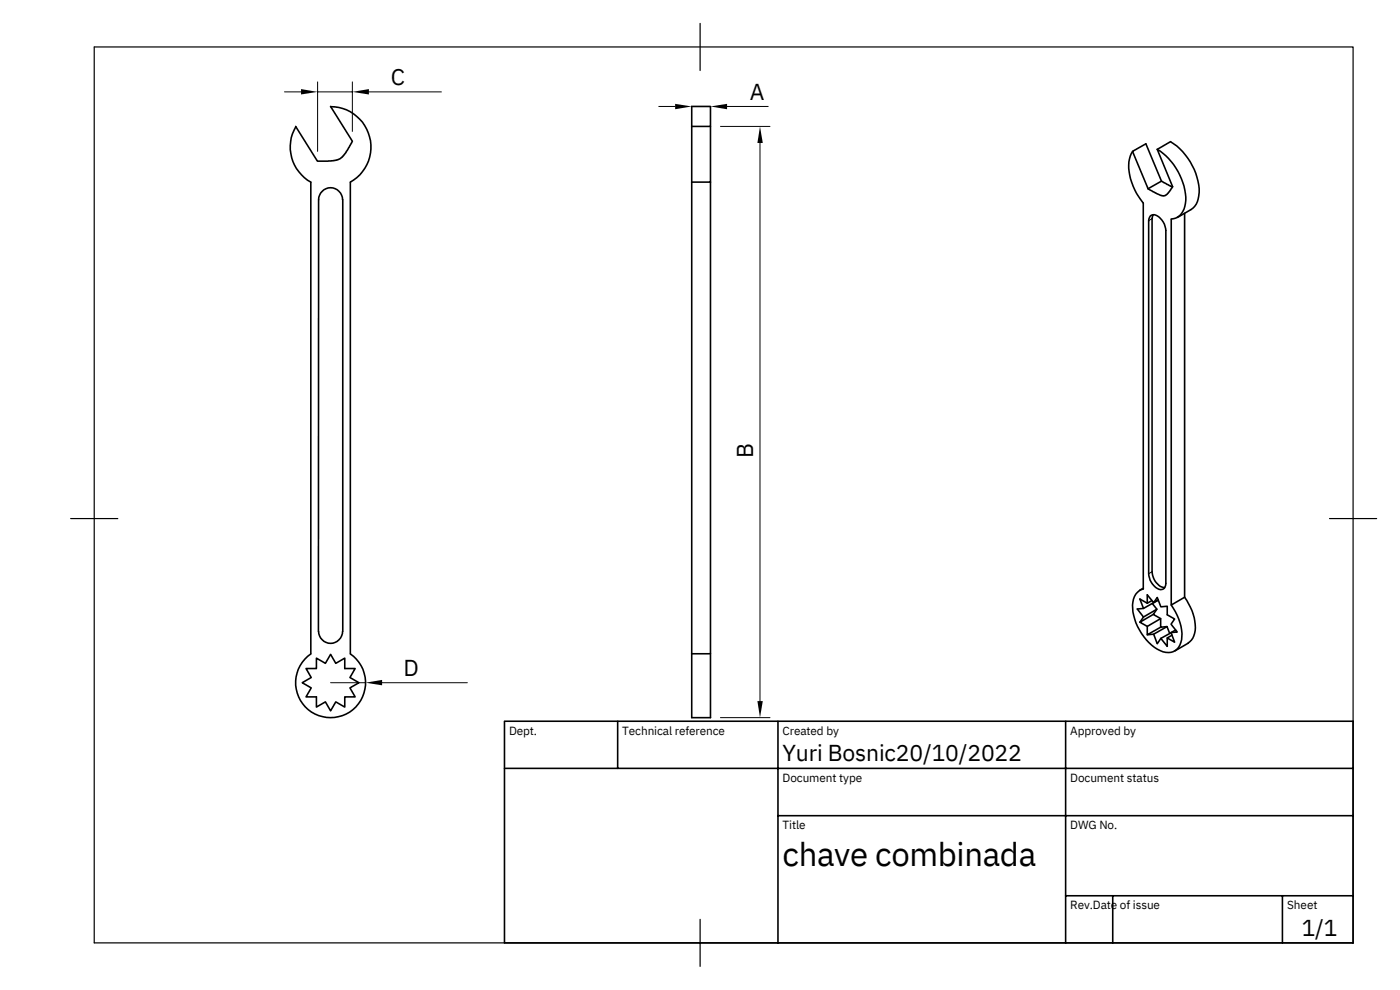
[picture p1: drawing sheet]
<svg xmlns="http://www.w3.org/2000/svg" width="297mm" height="210mm" viewBox="0 0 297 210" stroke-linecap="round" stroke-linejoin="round" font-family="sans-serif">
<g fill="none" stroke="#000" stroke-width=".34">
<path d="M70.2 22.6l4.6 7.4-1.4 2.4-1.2 1.3-1.5 .4-3.3 .1-4.6-7.3a8.5 8.5 0 0 0 3.2 11.7v100.2a7.4 7.4 0 0 0-1.3 11 7.4 7.4 0 0 0 11.1 0 7.4 7.4 0 0 0-1.4-11.1v-100.1a8.6 8.6 0 0 0 4-9.6 8.6 8.6 0 0 0-8.2-6.4M146.8 26.8v11.8M146.8 22.6h4v4.2h-4zM146.8 38.6v100.1M150.8 26.8v11.8h-4M150.8 38.6v100.1h-4M240.4 32.1a7.4 7.4 0 0 0-.2 6.6l1 2.3 1.4 2.1v81.9M245.6 31.7a12.9 12.9 0 0 1 6 11.5 3.4 3.4 0 0 1-3 3.3M245.6 31.7l3.3 7.9-1 1.4-.9 .6-1.5-.5-1.8-1.1M246.5 38.4l-3.3-7.9-2.8 1.6 3.3 7.9M246.5 38.4l-2.8 1.6M246.5 38.4l2.3 1.3"/>
<path d="M248.4 30l-2.8 1.7M248.4 30.1a13.1 13.1 0 0 1 6.1 10.7l-.1 .7a3.6 3.6 0 0 1-1.7 3l-2.8 1.6M72.7 42.4a2.54 2.54 0 0 0-2.5-2.6 2.54 2.54 0 0 0-2.6 2.6v91.6a2.54 2.54 0 0 0 2.6 2.5 2.54 2.54 0 0 0 2.5-2.5M72.7 42.4v91.6M244.8 45.6l-.3 .8v74.9M248.6 46.5v81.9l2.8-1.7M251.4 45.3v81.4M67.2 139.7l1.9 1.1 1.1-1.9 1.1 1.9 1.9-1.1v2.2h2.2l-1.1 1.9 1.9 1.1-1.9 1.1 1.1 1.9h-2.2v2.1l-1.9-1.1-1.1 1.9-1.1-1.9-1.9 1.1v-2.1h-2.2l1.1-1.9-2-1.1 2-1.1-1.1-1.9h2.2zM146.8 138.7v13.6h4v-13.6M242.6 125a3.2 3.2 0 0 0-2.2 3.4 11.2 11.2 0 0 0 6.4 9.9 2.93 2.93 0 0 0 4-2.5 10.8 10.8 0 0 0-2.2-7.4M242.6 124.8l-.7 .5M243.5 132.9v1.8l2.8-1.6"/>
<path d="M243.8 121.7v-74.8a1.2 1.2 0 0 1 .8-1.3 1.2 1.2 0 0 1 1.4 .5l1.1 1.5 .3 1.3v74.9a1.2 1.2 0 0 1-.7 1.3 1.2 1.2 0 0 1-1.5-.5l-1.1-1.5-.3-1.3M244.5 127.5l-1 .5-1.6-.9 .8 2M244.5 121.4a3.5 3.5 0 0 0 2.7 3.3M244.6 128.1l.9 1.2-.7 1.1 1.5 .9v1.8l1.4-.1 .5 1.4M244.8 130.4l-2.9 1.6 1.6 .9 2.8-1.6M244.8 127.9l.8-1.1 .8 2 1.3-.2v1.9l1.6 .9-.8 1.1 1.3 1.6-1.3 .1M245.5 129.3l-2.8 1.6-.8 1.1M245.5 127.5l-2.8 1.6-1.3 .1 1.3 1.7M245.8 127.3l-1 .6-1.3-1.7v1.8M247.7 133l-2.9 1.6-1.3 .1M248.5 134.3l-2.1 1.2-.8 1.1-.8-2M248.7 134.8l-1 .6v1.8l-1.3-1.7"/>
<path d="M249.5 133.7l-1 .5 .8 2.1-1.6-.9M251.4 126.7a9.5 9.5 0 0 1 2 8.3 3 3 0 0 1-1.3 1.5M252.2 136.5l-2.9 1.6M107.1 153h180.1v47.1h-180.1zM131.1 153v10M165.1 153v47.1M226.2 153v47.1M107.1 163h180.1M165.1 173.1h122.1M226.2 190.1h61M236.2 190.1v10M272.2 190.1v10"/>
</g>
<g fill="none" stroke="#000" stroke-width=".21">
<path d="M60.4 19.5h3.5M67.4 19.5h7.4M67.4 17.4v14.7M74.8 17.4v10.5M78.3 19.5h15.4M139.8 22.6h3.5M146.8 22.6h4M152.9 26.8h10.5M154.3 22.6h8.7M161.3 30.3v118.5M244.5 46.4l-.7 .4M244.5 121.3l-.7 .4"/>
<path d="M70.2 144.9h7.4M81.1 144.9h18.1M152.9 152.3h10.5"/>
</g>
<path d="M20 10h267.2v190.1h-267.2zM148.6 5v10M15 110h10M282.2 110h10M148.6 195.1v10" fill="none" stroke="#000" stroke-width=".25"/>
<path d="M63.9 18.9l3.5 .6-3.5 .5zM74.8 19.5l3.5-.6v1.1zM143.3 22l3.5 .6-3.5 .6zM150.8 22.6l3.5-.6v1.2zM161.3 26.8l.6 3.5h-1.2zM77.6 144.9l3.5-.6v1.1zM160.7 148.8h1.2l-.6 3.5z" fill="#000"/>
<text font-size="7" x="166.1" y="183.8">chave combinada</text>
<g font-size="4.9">
<text x="83" y="18">C</text>
<text x="159.1" y="21.2">A</text>
<text x="159.8" y="97.2" transform="rotate(-90 159.8 97.2)">B</text>
<text x="85.6" y="143.5">D</text>
<text x="166.1" y="161.5">Yuri Bosnic20/10/2022</text>
<text x="276.3" y="198.7">1/1</text>
</g>
<g font-size="2.5">
<text x="108" y="155.9">Dept.</text>
<text x="132.1" y="155.9">Technical reference</text>
<text x="166.1" y="155.9">Created by</text>
<text x="227.1" y="155.9">Approved by</text>
<text x="166.1" y="165.9">Document type</text>
<text x="227.1" y="165.9">Document status</text>
<text x="166.1" y="175.9">Title</text>
<text x="227.1" y="175.9">DWG No.</text>
<text x="227.1" y="192.9">Rev.Date of issue</text>
<text x="273.2" y="192.9">Sheet</text>
</g>
</svg>
